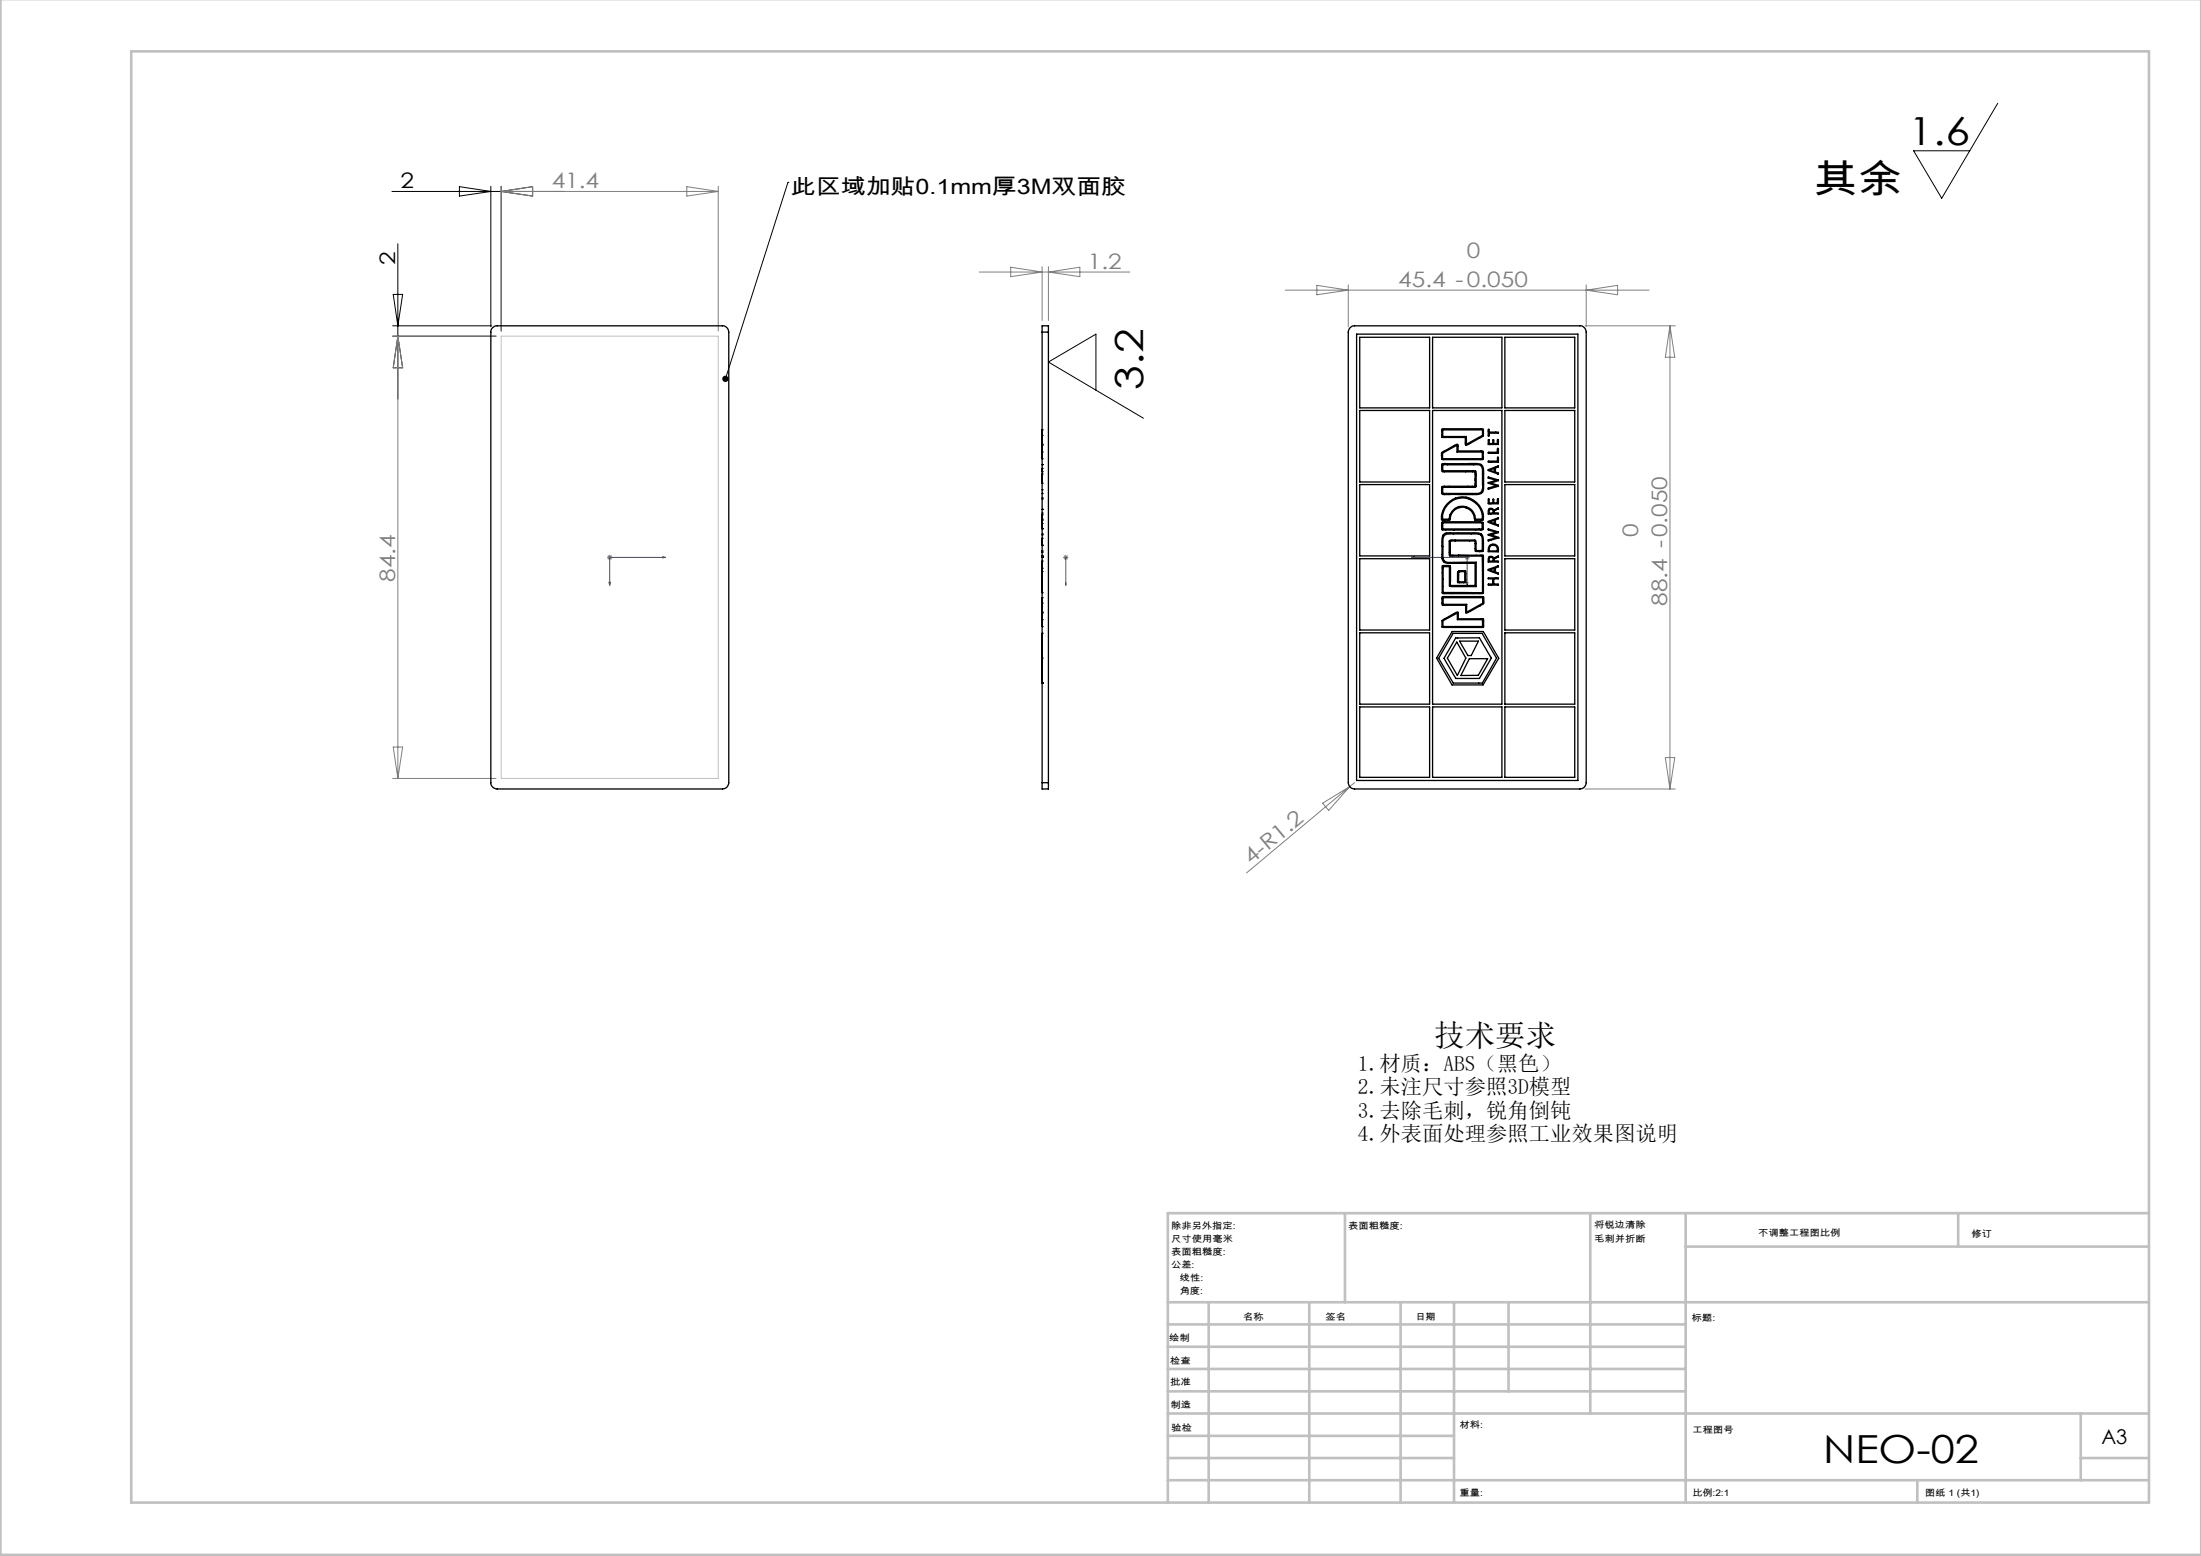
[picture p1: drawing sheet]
<svg xmlns="http://www.w3.org/2000/svg" width="420mm" height="297mm" viewBox="0 0 420 297" stroke-linecap="round" stroke-linejoin="round" font-family="sans-serif">
<path d="M95.6 64.2h41.5v84.4h-41.5zM115.9 106.4h.9M116 106l.7 .7M116.3 105.9v1M116.7 106l-.7 .7" fill="none" stroke="#c0c0c0" stroke-width=".19"/>
<path d="M116.2 111.2h.3l-.2 .5zM126.5 106.3l.5 .1-.5 .1zM127 106.4h-10.7v5.3M203.4 111.7v-.5v.5M203.4 106.3v.2zM203.4 106.4h.1M203.4 106.4v5.3M269.3 106.4l.6-.1v.2zM269.3 106.4h10.7v5.3M279.9 111.2h.2l-.1 .5z" fill="none" stroke="#00f" stroke-width=".19"/>
<g fill="none" stroke="#808080" stroke-width=".19">
<path d="M95.6 35.6v27.6M95.6 36.5h41.5M95.6 36.5l6-.9v1.8zM131.1 35.6l6 .9-6 .9zM137.1 35.6v27.6M186.9 51.9h28.7M192.9 51l6 .9-6 .9zM198.9 50.9v10.3M200.1 50.9v10.3M200.1 51.9l6-.9v1.8zM245.3 55.4h69.4M251.3 54.5l6 .9-6 .9z"/>
<path d="M257.3 54.4v8M302.7 54.4v8M302.7 55.4l6-.9v1.8zM74.9 64.2h19.8M75.9 64.2v84.4M75.9 64.2l.9 6h-1.8zM302.5 62.2h17.2M318.7 62.2v88.4M318.7 62.2l.9 6h-1.8zM115.9 106.4h.9M116 106l.7 .7M116.3 105.9v1"/>
<path d="M116.7 106l-.7 .7M202.8 106.4h1.1M203 106l.7 .7M203.4 105.9v1M203.7 106l-.7 .7M279.5 106.4h1M279.6 106l.7 .7M280 105.9v1M280.3 106l-.7 .7M74.9 148.6h19.8M75 142.6h1.8l-.9 6zM252.4 153.3l5.2-3.2-4.1 4.6z"/>
<path d="M257.6 150.1l-19.7 16.5M258.5 149.4l-.9 .7M302.5 150.6h17.2M317.8 144.6h1.8l-.9 6z"/>
</g>
<g fill="none" stroke="#000" stroke-width=".19">
<path d="M381.2 19.7l-10.7 18.1-5.3-9h10.7M74.8 36.5h32.9M87.7 35.6l6 .9-6 .9zM93.7 35.6v26.8M95.6 35.6v27.6M95.6 36.5l6-.9v1.8zM150.4 34.8h.1M150.4 34.8l-12 37.5M75 56.2h1.8l-.9 6zM75.9 46.5v29.7M74.9 62.2h18.9M74.9 64.2h19.8"/>
<path d="M75.9 64.2l.9 6h-1.8zM209.1 74.5v-10.7l-9 5.3 18.1 10.7"/>
</g>
<g fill="none" stroke="#c0c0c0" stroke-width=".5">
<path d="M.1 -.1v296.9h419.9M25 9.8h385.1v277h-385.1zM256.6 231.6v17M303.5 231.6v38.2M321.7 231.6v55.2M321.7 237.9h88.4M373.7 231.6v6.3M410.1 231.6h-187.3v55.2M222.8 248.6h187.3M222.8 257.1h98.9M222.8 252.8h98.9M230.6 248.6v38.2"/>
<path d="M249.8 248.6v38.2M267.3 248.6v38.2M277.5 248.6v38.2M287.9 248.6v17M222.8 265.6h98.9M222.8 261.3h98.9M222.8 278.3h54.7M222.8 274.1h54.7M222.8 269.8h187.3M397.1 278.3h13M397.1 269.8v12.7M222.8 282.5h187.3"/>
<path d="M365.9 282.5v4.3"/>
</g>
<path d="M138 71.9a.61 .61 0 0 1 1 .3 .61 .61 0 0 1-.8 .7l.2-.6-.3 .5a.62 .62 0 0 1-.1-.9z" fill="#000"/>
<g fill="#00f">
<path d="M279.9 111.2l.1 .5 .1-.5zM269.3 106.4l.6 .1v-.2z"/>
<path d="M203.4 111.2v.5zM203.4 106.3v.2z"/>
<path d="M116.2 111.2h.3l-.2 .5zM126.5 106.3l.5 .1-.5 .1z"/>
</g>
<g fill="none" stroke="#000" stroke-width=".25">
<path d="M93.8 62.7l.8-.5h43.3a1.2 1.2 0 0 1 1.2 1.2v86a1.2 1.2 0 0 1-1.2 1.2h-43a1.2 1.2 0 0 1-1.2-1.2v-86.3zM198.9 63.4v-1.2h1.2v1.2M198.9 63.4v86M198.9 63.4h1.2M200.1 63.4v86M257.6 62.5l.6-.3h43.3a1.2 1.2 0 0 1 1.2 1.2v86a1.2 1.2 0 0 1-1.2 1.2h-43a1.2 1.2 0 0 1-1.2-1.2v-86zM258.9 63.8h42.2v85.2h-42.2zM259.5 64.4h13.3v13.5h-13.3zM259.5 78.3h13.3v13.7h-13.3zM273.4 64.4h13.2v13.5h-13.2zM273.4 78.3h13.2v56.1h-13.2zM287.2 64.4h13.3v13.5h-13.3z"/>
<path d="M287.2 78.3h13.3v13.7h-13.3zM198.9 97.2h.1M198.9 88.7h.1M198.9 95h.1M198.9 99.9h.1M198.9 99.3h.1M198.9 90h.1M198.9 89.4h.1M198.9 97.9h.1M198.9 98.2h.1M198.9 90.5v1.7M198.9 83.1h.1"/>
<path d="M198.9 82.1h.1M198.9 84.8h.1M198.9 83.1v1.7M198.9 94.2h.1M198.9 99.1h.1M198.9 86.3h.1M198.9 87.6h.1M198.9 85h.1M198.9 95.2h.1M198.9 90.5h.1M198.9 93.5h.1M198.9 92.2h.1"/>
<path d="M259.5 92.5h13.3v13.6h-13.3zM275.1 86.4l2.9-1.6h.1l.1 .2v1.1h4.4a.31 .31 0 0 1 .4 0 .31 .31 0 0 1 0 .4v.8a.34 .34 0 0 1 0 .4 .34 .34 0 0 1-.4 0h-7.1a.36 .36 0 0 1-.4-.1 .36 .36 0 0 1 0-.4zM275.2 81.9h7.8l.1 1.3-2.6 1.5a.75 .75 0 0 1-.9 .1v-1.3h-4.1a.29 .29 0 0 1-.3-.1 .29 .29 0 0 1-.1-.3zM275.2 88.5h6.2a1.28 1.28 0 0 1 1.7 1.3v2.6a1.58 1.58 0 0 1-.7 1.9l-.5 .1h-6.2a.47 .47 0 0 1-.5-.1 .47 .47 0 0 1-.1-.6v-.3a.42 .42 0 0 1 .1-.5 .42 .42 0 0 1 .4-.1h5.8l.1-2.3a.34 .34 0 0 0-.1-.4 .34 .34 0 0 0-.4 0h-5.7l-.1-.1-.1-.4zM275.2 99.7l7.4-.1 .4 .1v.5a.65 .65 0 0 1-.3 1h-6.9a.61 .61 0 0 1-.6-.2 .61 .61 0 0 1-.1-.7zM275.3 86.5l2.7-1.5v1.3h4.9v1.3h-7.6zM275.3 82.1h7.6v1l-3.1 1.7v-1.5h-4.5zM275.3 93h6.3l.1-.2v-2.5a.42 .42 0 0 0-.2-.4 .42 .42 0 0 0-.4-.1h-5.7h-.1v-1l6.6-.1 .5 .1 .2 .2 .3 .6v3.5a1.18 1.18 0 0 1-.7 1.1h-6.8l-.1-1.1M275.4 99.8h7.3l.1 1.1-7.5 .1zM276.1 96.2a4 4 0 0 1 4.6-1 4 4 0 0 1 2.3 4l-1.2 .1a.42 .42 0 0 1-.4-.1 .42 .42 0 0 1-.1-.5 2.34 2.34 0 0 0-2.5-1.8 2.34 2.34 0 0 0-2.1 2.3l-1.5 .1a2.65 2.65 0 0 1 .4-2.5zM276.7 95.9a3.8 3.8 0 0 1 4.1-.4 3.8 3.8 0 0 1 2.1 3.6h-1.3a2.5 2.5 0 0 0-2.6-2.5 2.5 2.5 0 0 0-2.5 2.5h-1.2a3.8 3.8 0 0 1 1.4-3.2zM284 89.6l1.9-.7v.2l-.5 .3v.7l.5 .2v.2l-1.9-.7z"/>
<path d="M284 99.5l1.9-.7v.2l-.5 .2v.8l.5 .2v.2l-1.9-.7zM284 81.9l.2 .1v.5h1.4h.3v.2h-1.7v.4l-.2 .1zM284 83.9h.2v.8h.7v-.7h.1v.7h.8v-.8h.1v.9h-1.9zM284 86.3h1.8v-.7h.1v.9h-1.8zM284 88h1.8v-.7h.1v.9h-1.8zM284 91l1.9 .6v.2l-1.4 .4 1.4 .4v.2l-1.9 .6v-.2l1.5-.5-1.5-.5v-.1l1.5-.4M284 95.2l.2 .1v.7h.7v-.7h.1v.7h.8v-.8h.1v.9l-1.8 .1-.1-.1zM284 91.1v.2l1.5 .4M284 91v.1M284.1 97.2l.2-.2h.4l.3 .4 .9-.5-.1 .3a.79 .79 0 0 0-.7 .7h.6l.2 .2h-1.6a.35 .35 0 0 1-.3-.1 .35 .35 0 0 1 0-.4zM284.3 97.3a.38 .38 0 0 1 .6 .3v.3h-.7zM284.3 99.6l.9-.3v.6z"/>
<path d="M284.3 89.7l.9-.3v.6zM285.2 99.3h.1M285.5 91.7h.1M287.2 92.5h13.3v13.6h-13.3zM198.9 104.1h.1M198.9 106.4h.1M198.9 105.2h.1M198.9 109.1h.1M198.9 108.5h.1M198.9 107.1h.1M198.9 115.1h.1M198.9 114.1h.1"/>
<path d="M198.9 116.8h.1M198.9 115.1v1.7M198.9 102.8h.1M198.9 119.6h.1M198.9 118.3h.1M198.9 113.1h.1M198.9 106.1h.1M198.9 109.1v4M198.9 101h.1M198.9 100.9h.1M198.9 101.9h.1M198.9 117h.1"/>
<path d="M198.9 102.1h.1M198.9 105.4h.1M259.5 106.6h13.3v13.7h-13.3zM275.2 118.5l2.8-1.7 .3 .1v1.2h4.4a.31 .31 0 0 1 .4 .1 .31 .31 0 0 1 0 .3v.8a.34 .34 0 0 1 0 .4 .34 .34 0 0 1-.5 .1l-7.4-.1zM275.2 114l.1-.1h7.6h.2v.5a.86 .86 0 0 1-.7 1.2l-1.9 1.1a.6 .6 0 0 1-.8 .2v-1.4h-4.1a.31 .31 0 0 1-.4 0 .31 .31 0 0 1 0-.4zM275.3 118.5l2.8-1.5v1.3h4.8v1.3h-7.6zM275.4 114.1h7.5v1l-3 1.7v-1.4h-4.5zM275.5 102.3a1.9 1.9 0 0 1 1.8-.4h4.8l.3 .1 .3 .3 .2 .5v2.2l-.1 .1-1.1-.1v-1.7l-.3-.2-4.4-.1-.5 .3v2.5a.4 .4 0 0 0 .2 .4 .4 .4 0 0 0 .5-.1h5.7v7h-7.5v-4.9h1.2v3.7h.1l5 .1v-4.7h-5.6l-.4-.2-.4-.6v-3.5zM275.6 101.9l.6-.2h5a1.49 1.49 0 0 1 1.8 .7l.1 2.6-.2 .3h-.7a.44 .44 0 0 1-.6 0 .44 .44 0 0 1-.1-.6v-.9a.46 .46 0 0 0-.2-.5 .46 .46 0 0 0-.5 0h-4v2.6l.2 .1h5.6a.34 .34 0 0 1 .4 0 .34 .34 0 0 1 .1 .4l-.1 6.9h-7.7l-.1-5.2 1.2-.2a.43 .43 0 0 1 .4 .2 .43 .43 0 0 1 0 .5v3.2h4.7v-4.3h-4.3a2.13 2.13 0 0 1-1.8-.3l-.3-.8 .1-2.2a2.89 2.89 0 0 1 .4-2.3zM278.2 109.1l.2-.2h1.2l.1 .4v1.9h-1.2a.25 .25 0 0 1-.3 0 .25 .25 0 0 1-.1-.3zM278.4 109.2l1.1-.1v2h-1.2v-1.8zM284 108.7l1.9-.7v.2l-.5 .2v.8l.5 .2v.2l-1.9-.7z"/>
<path d="M284 110.3h1.9v.2h-.9v1h.8l.1 .2h-1.9v-.2h.8v-1h-.8zM284.1 106.4a.57 .57 0 0 1 .9 .2l.9-.5v.2l-.4 .2a.35 .35 0 0 0-.3 .2 .35 .35 0 0 0 0 .4h.6l.1 .1-1.9 .1zM284.3 106.5a.39 .39 0 0 1 .4-.1 .39 .39 0 0 1 .2 .4v.3h-.7zM284.3 108.8l.9-.3v.6zM284.3 104.1l.5-.2a.94 .94 0 0 1 1.1 .8v.6h-1.9v-.7zM284.3 104.3a.87 .87 0 0 1 1.1-.1 .87 .87 0 0 1 .4 1h-1.6zM285.5 102.6l-1.5-.5v-.1l1.5-.4-1.5-.5v-.1l1.9 .5v.2l-1.4 .4 1.4 .4v.2M285.5 102.6h.1M285.5 102.6l-1.5 .4v.3l1.9-.6M285.9 102.7h.1M287.2 106.6h13.3v13.7h-13.3zM198.9 130.4h.1"/>
<path d="M198.9 125.6v4.8M198.9 125.6h.1M198.9 120.9h.1M198.9 120.9v4.7M259.5 134.9h13.3v13.5h-13.3zM259.5 120.8h13.3v13.6h-13.3zM273.4 134.9h13.2v13.5h-13.2zM277.1 120.5h5.9l.4 .7 2.6 4.5-3 5h-5.9l-3-5.1zM277.3 120.9h5.5l2.8 4.7-2.7 4.8h-5.6l-2.8-4.7zM277.8 121.8l4.5-.1 2 3.4a.79 .79 0 0 1-.1 1.2l-1.9 3.2h-4.5l-2.2-3.8zM278 122.6l1.7 3-1.6 3.3-1.9-3.3zM278.5 122.4h3.6l-1.4 2.7h-.6z"/>
<path d="M280.4 125.7h3.5l-1.8 3.2h-3.3zM287.2 120.8h13.3v13.6h-13.3zM287.2 134.9h13.3v13.5h-13.3zM198.9 149.4v1.2h1.2v-1.2M198.9 149.4h1.2"/>
</g>
<g font-size="7.4">
<text x="364.2" y="27.7">1.6</text>
<text x="346" y="36.8">其余</text>
<text x="218.2" y="74.4" transform="rotate(-90 218.2 74.4)">3.2</text>
<text x="347.9" y="279.3">NEO-02</text>
</g>
<text font-size="5.8" x="273.7" y="199.6">技术要求</text>
<g font-size="4.1">
<text x="76.4" y="36">2</text>
<text x="150.9" y="37">此区域加贴0.1mm厚3M双面胶</text>
<text x="75.4" y="50.6" transform="rotate(-90 75.4 50.6)">2</text>
<text x="259.1" y="204.3">1.材质：ABS（黑色）</text>
<text x="259.1" y="208.8">2.未注尺寸参照3D模型</text>
<text x="259.1" y="213.3">3.去除毛刺，锐角倒钝</text>
<text x="259.1" y="217.8">4.外表面处理参照工业效果图说明</text>
</g>
<g font-size="4.1" fill="#808080">
<text x="105.3" y="36">41.4</text>
<text x="207.6" y="51.3">1.2</text>
<text x="279.9" y="49.3">0</text>
<text x="266.8" y="54.8">45.4 -0.050</text>
<text x="312.6" y="102.5" transform="rotate(-90 312.6 102.5)">0</text>
<text x="75.4" y="111.1" transform="rotate(-90 75.4 111.1)">84.4</text>
<text x="318.1" y="115.6" transform="rotate(-90 318.1 115.6)">88.4 -0.050</text>
<text x="238.8" y="165.2" transform="rotate(-40 238.8 165.2)">4-R1.2</text>
</g>
<text font-size="3.9" x="401" y="275.7">A3</text>
<g font-size="1.7">
<text x="223.5" y="234.6">除非另外指定:</text>
<text x="223.5" y="237.1">尺寸使用毫米</text>
<text x="223.5" y="239.6">表面粗糙度:</text>
<text x="257.3" y="234.6">表面粗糙度:</text>
<text x="304.2" y="234.5">将锐边清除</text>
<text x="304.2" y="237">毛刺并折断</text>
<text x="335.5" y="235.9">不调整工程图比例</text>
<text x="376.2" y="236.1">修订</text>
<text x="223.5" y="242.1">公差:</text>
<text x="225.1" y="244.6">线性:</text>
<text x="225.1" y="247.1">角度:</text>
<text x="237.2" y="252">名称</text>
<text x="252.9" y="251.9">签名</text>
<text x="270.1" y="251.9">日期</text>
<text x="223.1" y="256">绘制</text>
<text x="322.8" y="252.2">标题:</text>
<text x="223.3" y="260.3">检查</text>
<text x="223.3" y="264.4">批准</text>
<text x="223.3" y="268.7">制造</text>
<text x="223.6" y="273.1">验检</text>
<text x="278.5" y="272.5">材料:</text>
<text x="323" y="273.6">工程图号</text>
<text x="278.5" y="285.5">重量:</text>
<text x="323" y="285.6">比例:2:1</text>
<text x="367.4" y="285.6">图纸 1 (共1)</text>
</g>
</svg>
